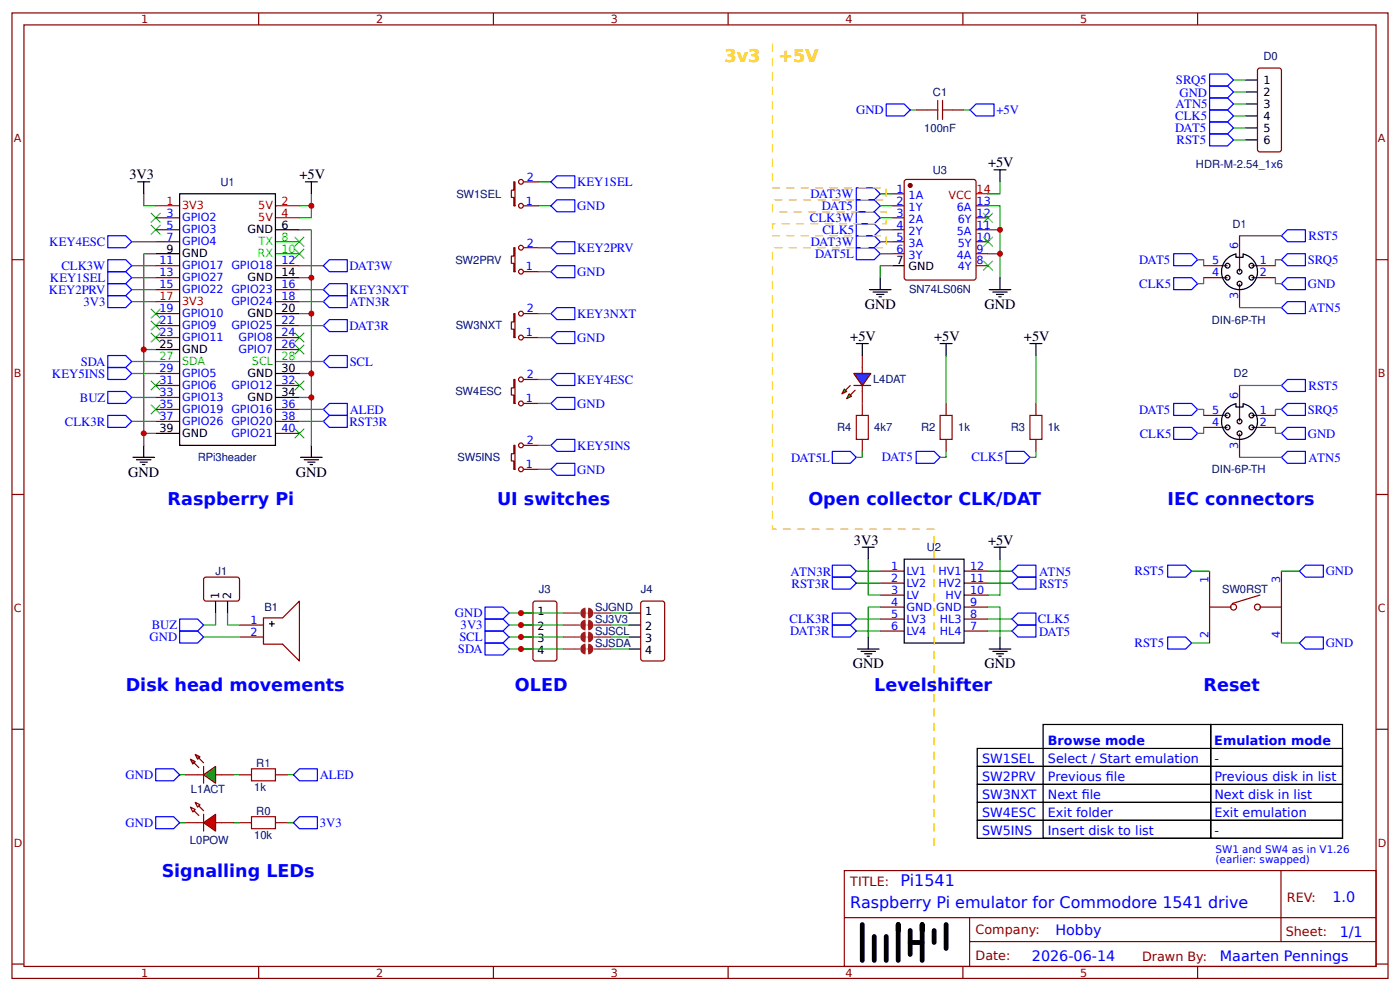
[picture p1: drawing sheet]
# EasyEDA schematic pi1541-schem.json
TITLE: Raspberry Pi emulator for Commodore 1541 drive; REV: 1.0; Date: 2026-06-14; Sheet: 1/1; Drawn By: Maarten Pennings; Company: Hobby

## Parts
B1  CHENZJ1:BUZZER_12X9.5RM6.5  [BUZ-TH_BD12.0-P6.50-D0.6_SEA-1285F]
C1  100nF  [RAD-0.1]
D0  HDR-M-2.54_1x6  [HDR-M-2.54_1X6]
D1  DIN-6P-TH  [DIN-6P]
D2  DIN-6P-TH  [DIN-6P]
J1  HDR-M-2.54_1x2  [HDR-M-2.54_1X2]
J3  HDR-M-2.54_1x4  [HDR-M-2.54_1X4]
J4  HDR-F-2.54_1x4  [HDR-F-2.54_1X4]
L0POW  3SRD-201  [LED-TH_BD3.0-P2.54-RD]
L1ACT  3GC-S  [LED-TH_BD3.0-P2.54-RD]
L4DAT  3GC-S  [LED-TH_BD3.0-P2.54-RD]
R0  10k  [R_AXIAL-0.4]
R1  1k  [R_AXIAL-0.4]
R2  1k  [R_AXIAL-0.4]
R3  1k  [R_AXIAL-0.4]
R4  4k7  [R_AXIAL-0.4]
SJ3V3  JUMPER-PAD-2-NOYES_SILK  [PAD-JUMPER-2-NO_YES_SILK]
SJGND  JUMPER-PAD-2-NOYES_SILK  [PAD-JUMPER-2-NO_YES_SILK]
SJSCL  JUMPER-PAD-2-NOYES_SILK  [PAD-JUMPER-2-NO_YES_SILK]
SJSDA  JUMPER-PAD-2-NOYES_SILK  [PAD-JUMPER-2-NO_YES_SILK]
SW0RST  SW0RST  [SW-DIP-6X6X5-TS]
SW1SEL  MX1A-11NW  [SW-TH_MX1A-11NW]
SW2PRV  MX1A-11NW  [SW-TH_MX1A-11NW]
SW3NXT  MX1A-11NW  [SW-TH_MX1A-11NW]
SW4ESC  MX1A-11NW  [SW-TH_MX1A-11NW]
SW5INS  MX1A-11NW  [SW-TH_MX1A-11NW]
U1  RPi3header  [RPI3UPSIDEDOWN]
U2  LevelShifter  [LEVELSHIFTER]
U3  SN74LS06N  [DIP-14_L19.6-W6.4-P2.54-LS7.6-BL]

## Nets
3V3: J3.2 R0.2 SJ3V3.1 U1.1(3V3) U1.17(3V3) U2.3(LV)
+5V: C1.1 L4DAT.2(A) R2.2 R3.2 U1.2(5V) U1.4(5V) U2.10(HV) U3.14(VCC)
GND: B1.2(-) C1.2 D0.2 D1.2 D2.2 J3.1 L0POW.1(K) L1ACT.1(K) SJGND.1 SW0RST.3 SW0RST.4 SW1SEL.1 SW2PRV.1 SW3NXT.1 SW4ESC.1 SW5INS.1 U1.6(GND) U1.9(GND) U1.14(GND) U1.20(GND) U1.25(GND) U1.30(GND) U1.34(GND) U1.39(GND) U2.4(GND) U2.9(GND) U3.7(GND) U3.9(4A) U3.11(5A) U3.13(6A)
ALED: R1.2 U1.36(GPIO16)
ATN3R: U1.18(GPIO24) U2.1(LV1)
ATN5: D0.3 D1.3 D2.3 U2.12(HV1)
BUZ: J1.1 U1.33(GPIO13)
CLK3R: U1.37(GPIO26) U2.5(LV3)
CLK3W: U1.11(GPIO17) U3.3(2A)
CLK5: D0.4 D1.4 D2.4 R3.1 U2.8(HL3) U3.4(2Y)
DAT3R: U1.22(GPIO25) U2.6(LV4)
DAT3W: U1.12(GPIO18) U3.1(1A) U3.5(3A)
DAT5: D0.5 D1.5 D2.5 R2.1 U2.7(HL4) U3.2(1Y)
DAT5L: R4.1 U3.6(3Y)
KEY1SEL: SW1SEL.2 U1.13(GPIO27)
KEY2PRV: SW2PRV.2 U1.15(GPIO22)
KEY3NXT: SW3NXT.2 U1.16(GPIO23)
KEY4ESC: SW4ESC.2 U1.7(GPIO4)
KEY5INS: SW5INS.2 U1.29(GPIO5)
RST3R: U1.38(GPIO20) U2.2(LV2)
RST5: D0.6 D1.6 D2.6 SW0RST.1 SW0RST.2 U2.11(HV2)
SCL: J3.3 SJSCL.1 U1.28(SCL)
SDA: J3.4 SJSDA.1 U1.27(SDA)
SRQ5: D0.1 D1.1 D2.1
B1_1: B1.1(+) J1.2
J4_1: J4.1 SJGND.2
J4_2: J4.2 SJ3V3.2
J4_3: J4.3 SJSCL.2
J4_4: J4.4 SJSDA.2
R0_1: L0POW.2(A) R0.1
R1_1: L1ACT.2(A) R1.1
R4_2: L4DAT.1(K) R4.2

Not connected (* = marked no-connect by the designer): U1 3(GPIO2)* 5(GPIO3)* 8(TX)* 10(RX)* 19(GPIO10)* 21(GPIO9)* 23(GPIO11)* 24(GPIO8)* 26(GPIO7)* 31(GPIO6)* 32(GPIO12)* 35(GPIO19)* 40(GPIO21)*; U3 8(4Y)* 10(5Y)* 12(6Y)*

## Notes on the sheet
- 3v3
- +5V
- Raspberry Pi
- UI switches
- Open collector CLK/DAT
- IEC connectors
- Disk head movements
- OLED
- Levelshifter
- Reset
- Browse mode
- Emulation mode
- SW1SEL
- Select / Start emulation
- -
- SW2PRV
- Previous file
- Previous disk in list
- SW3NXT
- Next file
- Next disk in list
- SW4ESC
- Exit folder
- Exit emulation
- SW5INS
- Insert disk to list
- -
- SW1 and SW4 as in V1.26
  (earlier: swapped)
- Signalling LEDs
- Pi1541

# EasyEDA board pi1541-pcb.json

Outline 95.02 x 135 mm; copper layers: TopLayer, BottomLayer. Coordinates in mm from the lower left corner of the outline.
Outline path: 20.32,83.82 33.02,83.82 34.04,83.57 34.8,83.06 35.31,82.3 35.56,81.28 35.56,66.04 35.31,65.02 34.8,64.26 34.04,63.75 33.02,63.5 20.32,63.5 19.3,63.75 18.54,64.26 18.03,65.02 17.78,66.04 17.78,81.28 18.03,82.3 18.54,83.06 19.3,83.57 closed ; 0,100.58 arc(1.03,103.06) 3.5,104.08 44,104.2 arc(46.47,105.22) 47.5,107.7 47.5,131.5 arc(48.53,133.97) 51,135 91.44,135 arc(93.91,133.98) 94.94,131.5 95.02,107.56 arc(94,105.08) 91.52,104.06 68.6,104 arc(66.13,102.97) 65.1,100.5 65.05,84.05 arc(65.56,82.81) 66.8,82.27 arc(68.04,81.73) 68.55,80.49 68.64,50.11 arc(69.66,47.63) 72.14,46.61 91.47,46.58 arc(93.94,45.56) 94.97,43.08 95,3.5 arc(93.97,1.03) 91.5,0 3.5,0 arc(1.03,1.03) 0,3.5 0,100.58

## Design rules (mm)
Default: track 0.254, clearance 0.152, via 0.61, via hole 0.305

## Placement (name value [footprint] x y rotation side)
B1  CHENZJ1:BUZZER_12X9.5RM6.5  [BUZ-TH_BD12.0-P6.50-D0.6_SEA-1285F]  87.38 36.83 270 top
C1  100nF  [RAD-0.1]  2.03 36.83 270 top
D0  HDR-M-2.54_1x6  [HDR-M-2.54_1X6]  93.73 123.19 270 top
D1  DIN-6P-TH  [DIN-6P]  80.6 127.4 180 top
D2  DIN-6P-TH  [DIN-6P]  60.2 127.4 180 top
Hole_gge11306  -  [Hole_gge11306]  3.5 3.5 0 top
Hole_gge11336  -  [Hole_gge11336]  91.5 3.5 0 top
Hole_gge11366  -  [Hole_gge11366]  3.54 100.03 0 top
Hole_gge11381  -  [Hole_gge11381]  61.54 100.03 0 top
Hole_gge11396  -  [Hole_gge11396]  3.54 51.03 0 top
Hole_gge11411  -  [Hole_gge11411]  61.5 51 0 top
Hole_gge12984  -  [Hole_gge12984]  61.5 110.1 0 top
Hole_gge13011  -  [Hole_gge13011]  91.5 110 0 top
J1  HDR-M-2.54_1x2  [HDR-M-2.54_1X2]  77.22 41.4 270 top
J3  HDR-M-2.54_1x4  [HDR-M-2.54_1X4]  47.5 35.56 180 top
J4  HDR-F-2.54_1x4  [HDR-F-2.54_1X4]  47.5 42 180 top
L0POW  3SRD-201  [LED-TH_BD3.0-P2.54-RD]  10 3.5 0 top
L1ACT  3GC-S  [LED-TH_BD3.0-P2.54-RD]  15 3.5 0 top
L4DAT  3GC-S  [LED-TH_BD3.0-P2.54-RD]  20 3.5 180 top
R0  10k  [R_AXIAL-0.4]  42.16 3.56 0 top
R1  1k  [R_AXIAL-0.4]  55.12 3.56 0 top
R2  1k  [R_AXIAL-0.4]  30.48 36.83 270 top
R3  1k  [R_AXIAL-0.4]  35.56 36.83 270 top
R4  4k7  [R_AXIAL-0.4]  29.08 3.56 180 top
SJ3V3  JUMPER-PAD-2-NOYES_SILK  [PAD-JUMPER-2-NO_YES_SILK]  48.77 38.86 90 bottom
SJGND  JUMPER-PAD-2-NOYES_SILK  [PAD-JUMPER-2-NO_YES_SILK]  51.31 38.86 90 bottom
SJSCL  JUMPER-PAD-2-NOYES_SILK  [PAD-JUMPER-2-NO_YES_SILK]  46.23 38.86 90 bottom
SJSDA  JUMPER-PAD-2-NOYES_SILK  [PAD-JUMPER-2-NO_YES_SILK]  43.69 38.86 90 bottom
SW0RST  SW0RST  [SW-DIP-6X6X5-TS]  76.45 109.98 270 top
SW1SEL  MX1A-11NW  [SW-TH_MX1A-11NW]  9.5 17.5 0 top
SW2PRV  MX1A-11NW  [SW-TH_MX1A-11NW]  28.5 17.5 0 top
SW3NXT  MX1A-11NW  [SW-TH_MX1A-11NW]  47.5 17.5 0 top
SW4ESC  MX1A-11NW  [SW-TH_MX1A-11NW]  66.5 17.5 0 top
SW5INS  MX1A-11NW  [SW-TH_MX1A-11NW]  85.5 17.5 0 top
U1  RPi3header  [RPI3UPSIDEDOWN]  32.51 51 0 top
U2  LevelShifter  [LEVELSHIFTER]  58.42 43.18 0 top
U3  SN74LS06N  [DIP-14_L19.6-W6.4-P2.54-LS7.6-BL]  15.24 36.83 180 top

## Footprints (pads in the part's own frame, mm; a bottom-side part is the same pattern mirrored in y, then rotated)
BUZ-TH_BD12.0-P6.50-D0.6_SEA-1285F
  rect 1.524x1.524 hole 0.914: 1(-3.25,0)
  oval 1.524x1.524 hole 0.914: 2(3.25,0)
DIN-6P
  oval 1.8x2.6 hole 0.7x1.2: 1(7.62,5.08) 2(5.08,7.62) 3(0,5.08) 4(-5.08,7.62) 5(-7.62,5.08)
  oval 2.6x1.8 hole 1.2x0.7: 6(0,10.16) 7(5.08,-5.08) 8(-4.953,-5.08)
DIP-14_L19.6-W6.4-P2.54-LS7.6-BL
  oval 1.32x1.65 hole 0.7: 1(-7.62,-3.81) 2(-5.08,-3.81) 3(-2.54,-3.81) 4(0,-3.81) 5(2.54,-3.81) 6(5.08,-3.81) 7(7.62,-3.81) 8(7.62,3.81) 9(5.08,3.81) 10(2.54,3.81) 11(0,3.81) 12(-2.54,3.81) 13(-5.08,3.81) 14(-7.62,3.81)
HDR-F-2.54_1X4
  rect 1.575x1.575 hole 0.889: 1(-3.81,0)
  oval 1.575x1.575 hole 0.889: 2(-1.27,0) 3(1.27,0) 4(3.81,0)
HDR-M-2.54_1X2
  rect 1.7x1.575 hole 1.1: 1(-1.27,0)
  oval 1.7x1.7 hole 1.1: 2(1.27,0)
HDR-M-2.54_1X4
  rect 1.575x1.575 hole 0.889: 1(-3.81,0)
  oval 1.575x1.575 hole 0.889: 2(-1.27,0) 3(1.27,0) 4(3.81,0)
HDR-M-2.54_1X6
  rect 1.575x1.575 hole 0.889: 1(-6.35,0)
  oval 1.575x1.575 hole 0.889: 2(-3.81,0) 3(-1.27,0) 4(1.27,0) 5(3.81,0) 6(6.35,0)
Hole_gge11306
  round 3 hole 3 unplated: (0,0)
Hole_gge11336
  round 3 hole 3 unplated: (0,0)
Hole_gge11366
  round 3 hole 3 unplated: (0,0)
Hole_gge11381
  round 3 hole 3 unplated: (0,0)
Hole_gge11396
  round 3 hole 3 unplated: (0,0)
Hole_gge11411
  round 3 hole 3 unplated: (0,0)
Hole_gge12984
  round 3 hole 3 unplated: (0,0)
Hole_gge13011
  round 3 hole 3 unplated: (0,0)
LED-TH_BD3.0-P2.54-RD
  oval 1.524x1.524 hole 0.9: 1(-1.27,0) 2(1.27,0)
LEVELSHIFTER
  oval 1.524x1.524 hole 1.02: 1(0,0) 2(0,-2.54) 3(0,-5.08) 4(0,-7.62) 5(0,-10.16) 6(0,-12.7) 7(10.16,-12.7) 8(10.16,-10.16) 9(10.16,-7.62) 10(10.16,-5.08) 11(10.16,-2.54) 12(10.16,0)
PAD-JUMPER-2-NO_YES_SILK
  rect 0.635x1.27 smd: 1(-0.457,0) 2(0.457,0)
R_AXIAL-0.4
  oval 1.88x1.88 hole 0.899: 1(-5.08,0) 2(5.08,0)
RAD-0.1
  oval 1.194x1.194 hole 0.711: 1(-1.27,0) 2(1.27,0)
RPI3UPSIDEDOWN
  oval 1.524x1.524 hole 0.914: 1(-24.13,1.27) 2(-24.13,-1.27) 3(-21.59,1.27) 4(-21.59,-1.27) 5(-19.05,1.27) 6(-19.05,-1.27) 7(-16.51,1.27) 8(-16.51,-1.27) 9(-13.97,1.27) 10(-13.97,-1.27) 11(-11.43,1.27) 12(-11.43,-1.27) 13(-8.89,1.27) 14(-8.89,-1.27) 15(-6.35,1.27) 16(-6.35,-1.27) 17(-3.81,1.27) 18(-3.81,-1.27) 19(-1.27,1.27) 20(-1.27,-1.27) 21(1.27,1.27) 22(1.27,-1.27) 23(3.81,1.27) 24(3.81,-1.27) 25(6.35,1.27) 26(6.35,-1.27) 27(8.89,1.27) 28(8.89,-1.27) 29(11.43,1.27) 30(11.43,-1.27) 31(13.97,1.27) 32(13.97,-1.27) 33(16.51,1.27) 34(16.51,-1.27) 35(19.05,1.27) 36(19.05,-1.27) 37(21.59,1.27) 38(21.59,-1.27) 39(24.13,1.27) 40(24.13,-1.27)
SW-DIP-6X6X5-TS
  oval 2x2 hole 1.3: 1(-3.25,2.25) 3(-3.25,-2.25) 4(3.25,-2.25)
  oval 2x2 hole 1.199: 2(3.25,2.25)
SW-TH_MX1A-11NW
  round 1.702 hole 1.702 unplated: (-5.08,0) (5.08,0)
  round 4 hole 4 unplated: (0,0)
  oval 2.2x2.2 hole 1.5: 1(-3.81,2.54) 2(2.54,5.08)

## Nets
As in the schematic.

Pads without a net: D1 7 8; D2 7 8; U1 3 5 8 10 19 21 23 24 26 31 32 35 40; U3 8 10 12

## Via types
v1: diameter 0.62, hole 0.31, TopLayer to BottomLayer, 50 vias

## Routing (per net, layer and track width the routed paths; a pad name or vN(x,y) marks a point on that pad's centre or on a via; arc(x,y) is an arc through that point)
3V3: length 131.3
  TopLayer w0.508: U1.17 28.7,54.1 31.75,57.15 ; 31.75,57.15 10.67,57.15 8.38,54.86 U1.1 ; 31.75,57.15 56.26,57.15 58.04,55.37 58.04,48.64 60.2,46.48 60.2,39.88 U2.3 ; v1(54.36,38.1) 54.36,12.95 47.24,5.84 R0.2 ; 54.36,33.56 54.36,33.02 50.04,33.02 48.77,34.29 J3.2
  BottomLayer w0.508: J3.2 SJ3V3.1 ; v1(54.36,38.1) U2.3
+5V: length 133.5
  TopLayer w0.508: U1.4 U1.2 8.38,47.75 2.03,41.4 C1.1 ; U3.14 22.87,31.01 18.73,26.87 L4DAT.2
  BottomLayer w0.508: C1.1 8.38,38.1 11.43,35.05 21.59,35.05 22.86,33.78 U3.14 24.13,31.75 R2.2 R3.2 40.89,26.42 68.33,26.42 71.12,29.21 71.12,35.56 U2.10
GND: length 471.4
  TopLayer w0.508: C1.2 2.03,29.72 5.69,26.06 SW1SEL.1 v1(5.69,6.54) ; L1ACT.1 10.69,6.54 v1(5.69,6.54) ; v1(5.69,6.54) L0POW.1 ; v1(75.44,129.03) 75.44,129.54 ; D0.2 91.19,129.54 58.42,129.54 55.12,126.24 55.12,119.78
  BottomLayer w0.508: 45.21,54.1 45.21,51 U1.30 ; 67.34,39.37 66.55,39.37 58.17,47.75 58.17,50.75 U1.39 56.64,52.58 55.5,53.72 50.93,53.72 50.29,53.09 50.29,51 U1.34 48.51,49.75 47.75,50.57 47.75,54.1 ; v1(75.44,129.03) 75.44,119.86 D1.2 74.2,118.46 SW0RST.3 SW0RST.4 ; U2.4 J3.1 SJGND.1 ; U2.4 U2.9 ; U2.4 62.23,35.56 66.04,39.37 71.88,39.37 77.67,33.58 B1.2 89.66,31.29 89.66,21.34 88.37,20.04 81.69,20.04 ; 47.75,54.1 52.07,58.47 52.07,116.73 55.12,119.78 ; 47.75,54.1 40.69,54.1 U1.25 38.86,53.09 37.59,54.36 20.07,54.36 18.54,52.83 U1.9 18.54,53.09 17.27,54.36 15.49,54.36 14.73,53.59 14.73,51 U1.6 13.46,46.48 U3.7 2.29,40.64 0.76,39.12 0.76,36.58 1.78,35.56 C1.2 v1(7.62,35.56) U3.9 11.68,31.5 13.72,31.5 U3.11 16.76,31.5 18.8,31.5 U3.13 ; U1.14 23.62,50.55 24.95,51.87 24.95,54.36 ; U1.20 32.51,51 32.51,51.05 32.57,51.11 32.57,54.36 ; SW1SEL.1 SW2PRV.1 SW3NXT.1 SW4ESC.1 SW5INS.1
  vias: v1(3.56,88.9) v1(3.56,76.2) v1(3.56,60.96) v1(9.4,12.7) v1(10.67,37.34) v1(14.73,37.34) v1(15.24,29.21) v1(17.27,37.34) v1(17.78,100.08) v1(19.05,38.61) v1(27.69,44.45) v1(27.69,34.29) v1(27.69,26.16) v1(28.45,12.7) v1(33.02,34.29) v1(33.02,26.16) v1(39.37,38.86) v1(47.5,100.08) v1(47.5,60.96) v1(47.5,47.5) v1(47.5,44.45) v1(47.5,29.46) v1(47.5,12.7) v1(50.8,132.08) v1(50.8,109.98) v1(61.47,73.66) v1(63.5,124.46) v1(63.5,45.72) v1(66.55,124.46) v1(66.55,12.7) v1(68.58,109.98) v1(77.22,29.21) v1(83.82,109.98) v1(85.6,12.7) v1(91.44,132.08) v1(91.44,43.18) v1(91.44,29.21)
ALED: length 49.8
  TopLayer w0.254: R1.2 60.2,8.13 55.37,12.95 55.37,41.66 51.56,45.47 U1.36
ATN3R: length 33.7
  BottomLayer w0.254: U1.18 28.7,47.5 30.48,45.72 55.88,45.72 U2.1
ATN5: length 134.4
  TopLayer w0.508: D0.3 89.92,128.27 61.85,128.27 60.2,126.62 60.2,122.32 53.34,115.46 53.34,67.82 65.15,56.01 65.15,47.12 68.58,43.69 U2.12 ; v1(80.52,127.76) 80.52,128.27
  BottomLayer w0.508: D1.3 80.52,122.4 v1(80.52,127.76)
B1_1: length 10.2
  TopLayer w0.254: B1.1 87.32,40.13 J1.2
BUZ: length 37.9
  BottomLayer w0.254: J1.1 77.22,44.45 76.71,44.96 70.1,44.96 66.53,48.53 66.53,52.09 63.5,55.12 51.31,55.12 49.15,52.96 49.15,52.27
CLK3R: length 22.4
  TopLayer w0.254: U1.37 52.83,51 52.83,45.21 56.39,41.66 56.39,34.54 57.91,33.02 U2.5
CLK3W: length 13
  TopLayer w0.254: U3.3 17.78,42.67 19.81,44.7 19.81,51.05 U1.11
CLK5: length 214.1
  TopLayer w0.508: U2.8 69.85,33.02 71.37,34.54 71.37,43.43 66.93,47.88 66.93,57.78 55.88,68.83 55.88,113.03 58.42,115.57 63.5,115.57 65.28,117.35 65.28,125.35 66.93,127 89.92,127 91.69,125.22 91.69,123.95 D0.4 ; v1(85.6,126.49) 85.6,127 ; U3.4 18.54,37.34 31.24,37.34 35.56,41.66 R3.1
  BottomLayer w0.508: v1(85.6,126.49) 85.6,119.86 D1.4 ; U2.8 64.01,28.45 43.69,28.45 35.56,36.58 R3.1
DAT3R: length 40
  TopLayer w0.254: U1.22 v1(33.78,44.96)
  BottomLayer w0.254: U2.6 43.69,30.48 38.1,36.07 38.1,43.94 37.08,44.96 v1(33.78,44.96)
DAT3W: length 22.3
  TopLayer w0.254: U3.1 22.86,44.45 21.08,46.23 U1.12
  BottomLayer w0.254: U3.5 12.7,41.15 14.48,42.93 20.83,42.93 22.86,40.89 U3.1
DAT5: length 205.4
  TopLayer w0.508: v1(88.14,125.22) 88.14,125.73 ; U2.7 69.82,30.47 72.39,33.04 72.39,43.69 67.69,48.39 67.69,59.31 57.15,69.85 57.15,111.76 59.69,114.3 66.04,114.3 67.82,116.08 67.82,124.46 69.09,125.73 89.92,125.73 90.68,124.97 90.68,122.43 D0.5
  BottomLayer w0.508: 30.48,39.62 R2.1 30.48,39.62 ; 30.48,39.62 42.67,27.43 65.53,27.43 U2.7 ; 30.48,39.62 29.46,38.61 21.84,38.61 20.32,40.13 U3.2 ; D1.5 88.14,122.4 v1(88.14,125.22)
DAT5L: length 53.2
  TopLayer w0.254: R4.1 34.04,3.56 34.04,8.56 31.75,10.85 31.75,19.81 30.73,20.83 28.45,20.83 25.4,23.88 25.4,33.53 23.11,35.81 14.99,35.81 U3.6
J4_1: length 2.7
  BottomLayer w0.508: J4.1 SJGND.2
J4_2: length 2.7
  BottomLayer w0.508: J4.2 SJ3V3.2
J4_3: length 2.6
  BottomLayer w0.254: 46.23,41.91 46.23,39.31
J4_4: length 2.7
  BottomLayer w0.254: SJSDA.2 43.69,42 J4.4
KEY1SEL: length 49.9
  TopLayer w0.254: U1.13 23.62,54.86 22.35,56.13 13.72,56.13 12.19,54.61 12.19,46.99 8.89,43.69 8.89,29.21 12.04,26.06 SW1SEL.2
KEY2PRV: length 43.9
  TopLayer w0.254: 31.04,22.58 37.59,29.13 37.59,42.16 36.32,43.43 26.42,43.43 24.89,45.21 24.89,51 U1.15
KEY3NXT: length 45.5
  TopLayer w0.254: SW3NXT.2 42.7,22.58 38.61,26.67 38.61,42.16 36.58,44.2 29.46,44.2 26.16,47.5 U1.16
KEY4ESC: length 78.9
  TopLayer w0.254: U1.7 14.73,51 14.73,45.21 13.97,44.45 13.97,39.62 17.02,36.58 24.38,36.58 26.67,34.29 v1(26.67,28.7)
  BottomLayer w0.254: v1(26.67,28.7) 30.99,24.38 66.04,24.38 67.84,22.58 SW4ESC.2
KEY5INS: length 81.2
  TopLayer w0.254: U1.29 44.06,52.97 43.18,53.85 40.89,53.85 40.13,53.09 40.13,26.92 v1(41.66,25.4)
  BottomLayer w0.254: SW5INS.2 85.22,25.4 v1(41.66,25.4)
R0_1: length 28.2
  TopLayer w0.254: L0POW.2 11.27,2.7 12.7,1.27 34.8,1.27 R0.1
R1_1: length 36.3
  BottomLayer w0.254: 16.28,3.51 16.28,2.77 17.53,1.52 48.77,1.52 50.04,2.79 R1.1
R4_2: length 2.8
  BottomLayer w0.254: R4.2 21.33,3.56 L4DAT.1
RST3R: length 10.9
  TopLayer w0.254: U2.2 54.1,44.96 U1.38
RST5: length 152.7
  TopLayer w0.508: U2.11 69.6,40.64 70.36,41.4 70.36,43.18 66.04,47.5 66.04,56.9 54.61,68.33 54.61,114.3 57.55,117.24 60.2,117.24 ; v1(83.06,123.95) 83.06,124.46 ; v1(70.36,124.46) 89.15,124.46 89.92,123.7 89.92,120.65 D0.6
  BottomLayer w0.508: SW0RST.2 SW0RST.1 78.7,115.34 D1.6 83.06,119.7 v1(83.06,123.95) ; 60.2,117.24 68.85,117.24 70.36,118.75 v1(70.36,124.46)
SCL: length 26.1
  TopLayer w0.254: 41.4,49.73 41.15,49.73 41.15,34.54 42.67,33.02 45.47,33.02 46.23,33.78 J3.3
  BottomLayer w0.254: J3.3 SJSCL.1
SDA: length 21.7
  TopLayer w0.254: J3.4 42.67,35.56 41.91,36.32 41.91,46.21 42.62,46.92 42.62,51.05 41.4,52.27
  BottomLayer w0.254: J3.4 SJSDA.1
SRQ5: length 56.8
  TopLayer w0.508: v1(72.9,130.3) 72.9,130.81 ; 52.58,122.32 52.58,127.51 55.88,130.81 92.46,130.81 D0.1
  BottomLayer w0.508: D1.1 72.9,122.4 v1(72.9,130.3)

## Copper pours and planes (outline as drawn; the poured copper is in the pictures)
GND on TopLayer: -5.08,137.16 106.93,137.16 106.68,136.91 106.68,-7.62 106.43,-7.87 -5.08,-7.87
GND on BottomLayer: -9.91,142.24 -9.65,141.99 101.85,141.99 101.6,141.73 101.6,-2.79 101.35,-3.05 -9.91,-3.05

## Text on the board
BottomSilkLayer: Q | G | A | C | D | R | SDA | SCL | 3V3 | GND | 1SRQ | 2GND | 3ATN | 6RST | 4CLK | 5DAT | https://github.com/maarten-pennings/pi1541device
TopSilkLayer: +5V | Power | Raspberry Pi 3 Model B | HDMI | GND | 3V3 | ATN5 | RST5 | CLK5 | DAT5 | Q | G | A | C | D | R | DAT5L | DAT3W | CLK3W | SDA | SCL | Pi1541 v1 (20260614) | Maarten Pennings
